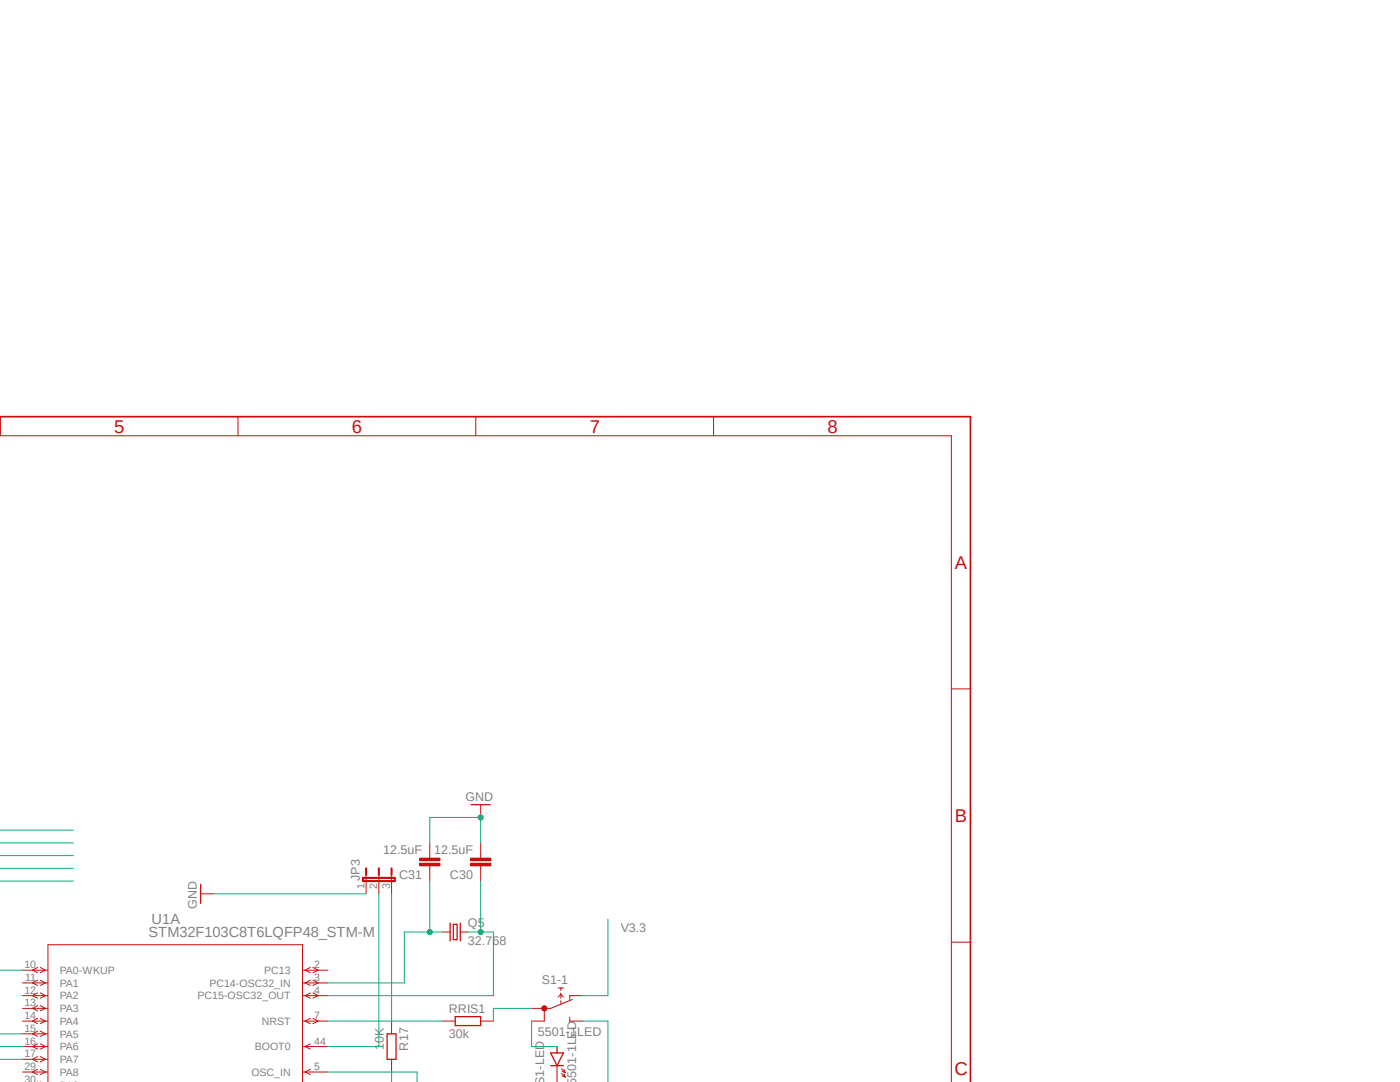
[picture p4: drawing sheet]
<svg xmlns="http://www.w3.org/2000/svg" width="279mm" height="216mm" viewBox="0 0 279 216" stroke-linecap="round" stroke-linejoin="round" font-family="sans-serif">
<path d="M194.1 82.8l-194.2 130.6M-.1 213.4l3.9 2.5" fill="none" stroke="#fff" stroke-width=".2"/>
<g fill="none" stroke="#c90d0c" stroke-width=".2">
<path d="M40 178.4h2.6M73.1 174.5v3.9M75.6 174.5v3.9M78.1 174.5v3.9M4.5 193.6h5.1M4.5 196.1h5.1M4.5 198.7h5.1M7.5 193l-1 .6 1 .5M7.5 195.6l-1 .5 1 .5M7.5 198.1l-1 .6 1 .5M8 193l1.1 .6-1.1 .5M8 195.6l1.1 .5-1.1 .5"/>
<path d="M8 198.1l1.1 .6-1.1 .5M60.4 193.6h5M60.4 196.1h5M60.4 198.7h5M61.9 193l-1 .6 1 .5M61.9 195.6l-1 .5 1 .5M61.9 198.1l-1 .6 1 .5M62.4 193l1.1 .6-1.1 .5M62.4 195.6l1.1 .5-1.1 .5M62.4 198.1l1.1 .6-1.1 .5M111.4 198.9l.5-.5 .5 .5M113.7 198.7v.7"/>
<path d="M4.5 201.2h5.1M4.5 203.8h5.1M4.5 206.3h5.1M4.5 208.8h5.1M4.5 211.4h5.1M4.5 213.9h5.1M7.5 200.7l-1 .5 1 .5M7.5 203.2l-1 .6 1 .5M7.5 205.7l-1 .6 1 .5M7.5 208.3l-1 .5 1 .5M7.5 210.8l-1 .6 1 .5M7.5 213.4l-1 .5 1 .5"/>
<path d="M7.5 215.9h-.1M8 200.7l1.1 .5-1.1 .5M8 203.2l1.1 .6-1.1 .5M8 205.7l1.1 .6-1.1 .5M8 208.3l1.1 .5-1.1 .5M8 210.8l1.1 .6-1.1 .5M8 213.4l1.1 .5-1.1 .5M8 215.9h.1M9.6 215.9v-27.4h50.8v27.4M60.4 203.8h5M60.4 208.8h5M60.4 213.9h5"/>
<path d="M61.9 203.2l-1 .6 1 .5M61.9 208.3l-1 .5 1 .5M61.9 213.4l-1 .5 1 .5M62.4 203.2l1.1 .6-1.1 .5M78.1 203.8v2.5M78.1 211.4v2.5M108.6 201.2v2.6M113.7 203v.8"/>
</g>
<path d="M72.4 175.2h6.4v.6h-6.4zM73.1 173.3v1.2M75.6 173.3v1.2M78.1 173.3v1.2" fill="none" stroke="#c90d0c" stroke-width=".42"/>
<path d="M40 176.4v3.9M77.3 206.3h1.7v5.1h-1.7z" fill="none" stroke="#c90d0c" stroke-width=".25"/>
<path d="M111.4 197.1h1M111.9 197.1v.6M111.9 198.2v1M111.9 199.7v.5M114.2 199.4l-4.3 1.8h-1.3" fill="none" stroke="#c90d0c" stroke-width=".21"/>
<circle cx="108.6" cy="201.2" r=".51" fill="#c90d0c"/>
<g fill="none" stroke="#c90d0c" stroke-width=".2">
<path d="M95.9 170.7v.5M95.9 172.8v.5M113.7 198.7h2.5M88.3 203.8h2.5M95.9 203.8h2.6M106.1 201.2h2.5M106.1 203.8h2.5M111.2 212.6v3.3M112.1 213.3l.7 .7M112.1 214.2l.7 .7M112.2 213.8l.6 .2M112.2 214.7l.6 .2"/>
<path d="M112.6 213.4l.2 .6M112.6 214.3l.2 .6M113.7 203.8h2.5"/>
<circle cx="108.6" cy="201.2" r=".51"/>
</g>
<path d="M90.8 202.9h5.1v1.7h-5.1zM109.9 210.1h2.5l-1.2 2.5zM109.9 212.6h2.5M111.2 208.8v1.3" fill="none" stroke="#c90d0c" stroke-width=".25"/>
<path d="M93.9 172.3h4.1v.5h-4.1z" fill-rule="evenodd" fill="#c90d0c"/>
<path d="M93.9 172.3h4.1v.5h-4.1z" fill="none" stroke="#c90d0c" stroke-width=".2"/>
<path d="M93.9 171.2h4.1v.5h-4.1z" fill-rule="evenodd" fill="#c90d0c"/>
<path d="M85.8 170.7v.5M85.8 172.8v.5M93.9 171.2h4.1v.5h-4.1zM95.9 168.2v2.5M95.9 173.3v2.5" fill="none" stroke="#c90d0c" stroke-width=".2"/>
<path d="M83.7 172.3h4.1v.5h-4.1z" fill-rule="evenodd" fill="#c90d0c"/>
<path d="M83.7 172.3h4.1v.5h-4.1z" fill="none" stroke="#c90d0c" stroke-width=".2"/>
<path d="M83.7 171.2h4.1v.5h-4.1z" fill-rule="evenodd" fill="#c90d0c"/>
<g fill="none" stroke="#c90d0c" stroke-width=".2">
<path d="M-.1 87h190v128.9M.1 83.1v3.9M47.5 83.1v3.9M95 83.1v3.9M142.4 83.1v3.9M189.9 137.5h3.8M83.7 171.2h4.1v.5h-4.1zM85.8 168.2v2.5M85.8 173.3v2.5M95.9 160.6v2.5M88.3 186h1.5M91.9 186h1.5"/>
<path d="M189.9 188h3.8"/>
</g>
<path d="M94 160.6h3.8M89.8 184.2v3.5M90.5 184.4h.7v3.1h-.7zM91.9 184.2v3.5" fill="none" stroke="#c90d0c" stroke-width=".25"/>
<path d="M-.1 83.1h193.8v132.8" fill="none" stroke="#c90d0c" stroke-width=".34"/>
<path d="M42.6 178.4h30.5M85.8 168.2v-5.1h10.1v5.1" fill="none" stroke="#0dab76" stroke-width=".2"/>
<circle cx="95.9" cy="163.1" r=".51" fill="#0dab76"/>
<g fill="none" stroke="#0dab76" stroke-width=".2">
<path d="M75.6 178.4v30.4h-10.2M78.1 178.4v25.4M85.8 175.8v10.2M0 193.6h4.5M88.3 186h-7.6v10.1h-15.3M121.3 183.4v15.3h-5.1M0 208.8h4.5M0 211.4h4.5M0 206.3h4.5M65.4 213.9h17.8v2M65.4 203.8h22.9M78.1 213.9v2"/>
<path d="M116.2 203.8h5.1v12.1"/>
<circle cx="95.9" cy="163.1" r=".51"/>
</g>
<circle cx="85.8" cy="186" r=".51" fill="#0dab76"/>
<g fill="none" stroke="#0dab76" stroke-width=".2">
<path d="M95.9 175.8v10.2M93.4 186h5.1v12.7h-33.1"/>
<circle cx="85.8" cy="186" r=".51"/>
</g>
<circle cx="95.9" cy="186" r=".51" fill="#0dab76"/>
<g fill="none" stroke="#0dab76" stroke-width=".2">
<path d="M0 165.7h14.6M0 168.2h14.6M0 170.7h14.6M0 173.3h14.6M0 175.8h14.6M106.1 201.2h-7.6v2.6M106.1 203.8v5h5.1"/>
<circle cx="95.9" cy="186" r=".51"/>
</g>
<g font-size="3.7" fill="#c90d0c">
<text x="22.8" y="86.4">5</text>
<text x="70.2" y="86.4">6</text>
<text x="117.7" y="86.4">7</text>
<text x="165.1" y="86.4">8</text>
<text x="190.6" y="113.5">A</text>
<text x="190.6" y="164">B</text>
<text x="190.5" y="214.6">C</text>
</g>
<g font-size="2.9" fill="#808080">
<text x="30.3" y="184.4">U1A</text>
<text x="29.6" y="187">STM32F103C8T6LQFP48_STM-M</text>
</g>
<g font-size="2.5" fill="#808080">
<text x="92.9" y="159.8">GND</text>
<text x="76.5" y="170.4">12.5uF</text>
<text x="86.6" y="170.4">12.5uF</text>
<text x="71.8" y="175.8" transform="rotate(-90 71.8 175.8)">JP3</text>
<text x="79.6" y="175.4">C31</text>
<text x="89.8" y="175.4">C30</text>
<text x="39.3" y="181.4" transform="rotate(-90 39.3 181.4)">GND</text>
<text x="93.4" y="185">Q5</text>
<text x="123.9" y="186">V3.3</text>
<text x="93.4" y="188.5">32.768</text>
<text x="108.1" y="196.4">S1-1</text>
<text x="89.6" y="202.2">RRIS1</text>
<text x="76.6" y="209.5" transform="rotate(-90 76.6 209.5)">10K</text>
<text x="81.5" y="209.6" transform="rotate(-90 81.5 209.6)">R17</text>
<text x="89.6" y="207.1">30k</text>
<text x="107.4" y="206.8">5501-1LED</text>
<text x="108.6" y="216.5" transform="rotate(-90 108.6 216.5)">S1-LED</text>
<text x="115" y="216.5" transform="rotate(-90 115 216.5)">5501-1LED</text>
</g>
<g font-size="2.1" fill="#808080">
<text x="72.7" y="177.3" transform="rotate(-90 72.7 177.3)">1</text>
<text x="75.3" y="177.3" transform="rotate(-90 75.3 177.3)">2</text>
<text x="77.8" y="177.3" transform="rotate(-90 77.8 177.3)">3</text>
<text x="4.9" y="193.2">10</text>
<text x="5" y="195.7">11</text>
<text x="11.9" y="194.4">PA0-WKUP</text>
<text x="11.9" y="196.9">PA1</text>
<text x="41.8" y="196.9">PC14-OSC32_IN</text>
<text x="52.7" y="194.4">PC13</text>
<text x="62.7" y="193.2">2</text>
<text x="62.7" y="195.7">3</text>
<text x="4.9" y="198.3">12</text>
<text x="4.9" y="200.8">13</text>
<text x="4.9" y="203.4">14</text>
<text x="11.9" y="199.4">PA2</text>
<text x="11.9" y="202">PA3</text>
<text x="39.4" y="199.4">PC15-OSC32_OUT</text>
<text x="62.7" y="198.3">4</text>
<text x="62.7" y="203.4">7</text>
<text x="4.9" y="205.9">15</text>
<text x="4.9" y="208.4">16</text>
<text x="11.9" y="204.5">PA4</text>
<text x="11.9" y="207.1">PA5</text>
<text x="11.9" y="209.6">PA6</text>
<text x="50.8" y="209.6">BOOT0</text>
<text x="52.3" y="204.5">NRST</text>
<text x="62.7" y="208.4">44</text>
<text x="4.9" y="211">17</text>
<text x="4.9" y="213.5">29</text>
<text x="11.9" y="212.1">PA7</text>
<text x="11.9" y="214.7">PA8</text>
<text x="50.2" y="214.7">OSC_IN</text>
<text x="62.7" y="213.5">5</text>
<text x="4.9" y="216.1">30</text>
</g>
</svg>
